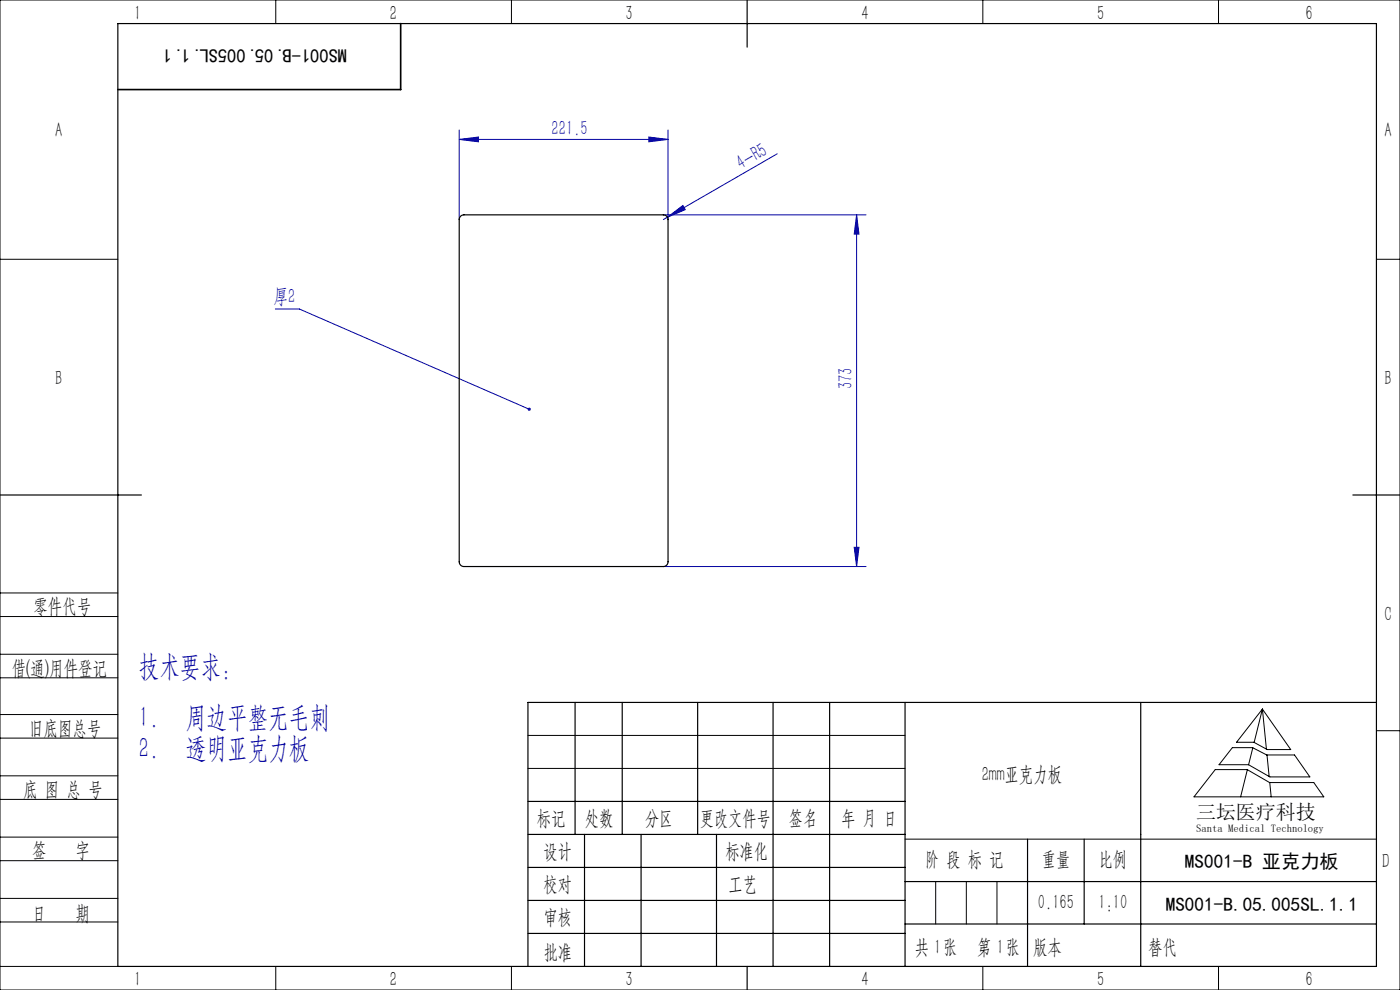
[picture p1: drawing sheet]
<svg xmlns="http://www.w3.org/2000/svg" width="297mm" height="210mm" viewBox="0 0 297 210" stroke-linecap="round" stroke-linejoin="round" font-family="sans-serif">
<g fill="none" stroke="#0000a0" stroke-width=".21">
<path d="M97.4 29.6l4.1-.5v1zM97.4 27.6v19M97.4 29.6h44.3M137.6 29.1l4.1 .5-4.1 .5zM141.7 27.6v19M164.9 32.6l-23.3 13.5M140.7 45.6h43M141.6 46.1l3.3-2.5 .5 .9zM141.6 46.1l-.9 .5M181.7 45.6v74.6M181.7 45.6l.5 4.1h-1zM58.4 65.5h5.1l48.8 21.3"/>
<path d="M181.2 116.1h1l-.5 4.1zM140.7 120.2h43"/>
</g>
<g fill="none" stroke="#000" stroke-width=".21">
<path d="M0 0h297v210h-297zM58.5 0v5M108.5 0v5M208.5 0v5M258.5 0v5M0 55h25M292 55h5M0 138.8h25M0 125.8h25M0 130.8h25M0 143.8h25M0 156.6h25"/>
<path d="M0 151.6h25M112 156h80M261.4 158.6h4.3l3 1.5h5.9l3.3 4.7h-8.5l-4.5-2.6h-6.3zM265.8 158.6l-.9 3.6M267.8 150.4l6 8.6h-5l-2.8-1.5h-3.7zM267.8 150.4l-1.7 7.1M267.8 150.4l.9 8.5M292 155h5M0 169.6h25M0 164.6h25M0 177.6h25M112 163h80"/>
<path d="M192 178h100M257.8 163.2h6.8l4.7 2.8h9.4l2.1 3h-27.5zM264.6 163.3l-1.4 5.7M268.8 160.1l.4 4.6M269.4 166l.3 3M0 182.6h25M0 190.6h25M0 195.6h25M198.5 187v9M205 187v9M211.5 187v9M0 205h25"/>
<path d="M58.5 205v5M108.5 205v5M208.5 205v5M258.5 205v5"/>
</g>
<g fill="none" stroke="#000" stroke-width=".25">
<path d="M25 5h267v200h-267zM158.5 0v10M0 105h30M287 105h10M122 149v28M132 149v28M148 149v28M164 149v56M176 149v56M192 149v56M242 149v56M292 149h-180v56"/>
<path d="M112 170h80M112 177h80M124 177v28M136 177v28M152 177v28M218 178v27M230 178v18M112 184h80M112 191h80M112 198h80M192 187h100M192 196h100"/>
<path d="M158.5 205v5"/>
</g>
<path d="M85 5v14h-60" fill="none" stroke="#000" stroke-width=".35"/>
<g fill="#0000a0">
<path d="M112 86.6h.5l.1 .3-.3-.1 .2 .2-.4 .1-.2-.3z"/>
<path d="M141.6 46.1l3.3-2.5 .5 .9z"/>
<path d="M97.4 29.6l4.1-.5v1zM137.6 29.1l4.1 .5-4.1 .5z"/>
<path d="M181.7 45.6l.5 4.1h-1zM181.2 116.1h1l-.5 4.1z"/>
</g>
<path d="M97.7 45.9l.7-.3h42.3a1 1 0 0 1 1 1v72.6a1 1 0 0 1-1 1h-42.3a1 1 0 0 1-1-1v-72.6z" fill="none" stroke="#000" stroke-width=".25"/>
<g font-size="6.3" fill="#0000a0">
<text x="29.4" y="143.3">技术要求：</text>
<text x="29.4" y="154.3">1.</text>
<text x="39.4" y="154.3">周边平整无毛刺</text>
<text x="29.4" y="160.8">2.</text>
<text x="39.4" y="160.8">透明亚克力板</text>
</g>
<g font-size="4.4">
<text x="28.5" y="4.1">1</text>
<text x="82.7" y="4.1">2</text>
<text x="132.7" y="4.1">3</text>
<text x="182.7" y="4.1">4</text>
<text x="232.7" y="4.1">5</text>
<text x="277" y="4.1">6</text>
<text x="11.7" y="29.1">A</text>
<text x="293.7" y="29.1">A</text>
<text x="11.7" y="81.6">B</text>
<text x="293.7" y="81.6">B</text>
<text x="7.1" y="130.1">零件代号</text>
<text x="293.7" y="131.6">C</text>
<text x="2.5" y="143.2">借(通)用件登记</text>
<text x="6.2" y="155.8">旧底图总号</text>
<text x="208.3" y="165.6">2mm亚克力板</text>
<text x="4.9" y="168.9">底 图 总 号</text>
<text x="113.9" y="174.9">标记</text>
<text x="124.1" y="174.9">处数</text>
<text x="136.9" y="174.9">分区</text>
<text x="148.5" y="174.9">更改文件号</text>
<text x="167.4" y="174.9">签名</text>
<text x="178.5" y="174.9">年 月 日</text>
<text x="6.8" y="181.9">签</text>
<text x="16" y="181.9">字</text>
<text x="115.3" y="181.9">设计</text>
<text x="153.9" y="181.9">标准化</text>
<text x="196.3" y="183.7">阶 段 标 记</text>
<text x="221" y="183.7">重量</text>
<text x="233.1" y="183.7">比例</text>
<text x="293.2" y="184.1">D</text>
<text x="115.3" y="189">校对</text>
<text x="154.6" y="189">工艺</text>
<text x="6.8" y="195.2">日</text>
<text x="16" y="195.2">期</text>
<text x="115.4" y="196">审核</text>
<text x="220.2" y="192.7">0.165</text>
<text x="233" y="192.7">1:10</text>
<text x="115.3" y="203.4">批准</text>
<text x="194.1" y="202.4">共 张</text>
<text x="198.1" y="202.4">1</text>
<text x="207.3" y="202.4">第 张</text>
<text x="211.5" y="202.4">1</text>
<text x="219.1" y="202.4">版本</text>
<text x="28.5" y="209.1">1</text>
<text x="82.7" y="209.1">2</text>
<text x="132.7" y="209.1">3</text>
<text x="182.7" y="209.1">4</text>
<text x="232.7" y="209.1">5</text>
<text x="277" y="209.1">6</text>
</g>
<g font-size="4.4" fill="#0000a0">
<text x="117" y="28.7">221.5</text>
<text x="157.3" y="36" transform="rotate(-30 157.3 36)">4-R5</text>
<text x="58.1" y="64.2">厚2</text>
<text x="180.8" y="82.6" transform="rotate(-90 180.8 82.6)">373</text>
</g>
<text font-size="4.4" fill="#010000" x="243.6" y="202.4">替代</text>
<text font-size="4.2" x="253.7" y="173.7">三坛医疗科技</text>
<g font-size="4.1">
<text x="73.6" y="10.4" transform="rotate(-180 73.6 10.4)">MS001-B.05.005SL.1.1</text>
<text x="251.4" y="184">MS001-B 亚克力板</text>
<text x="247.3" y="193.1">MS001-B.05.005SL.1.1</text>
</g>
<text font-size="2.3" x="253.7" y="176.6">Santa Medical Technology</text>
</svg>
